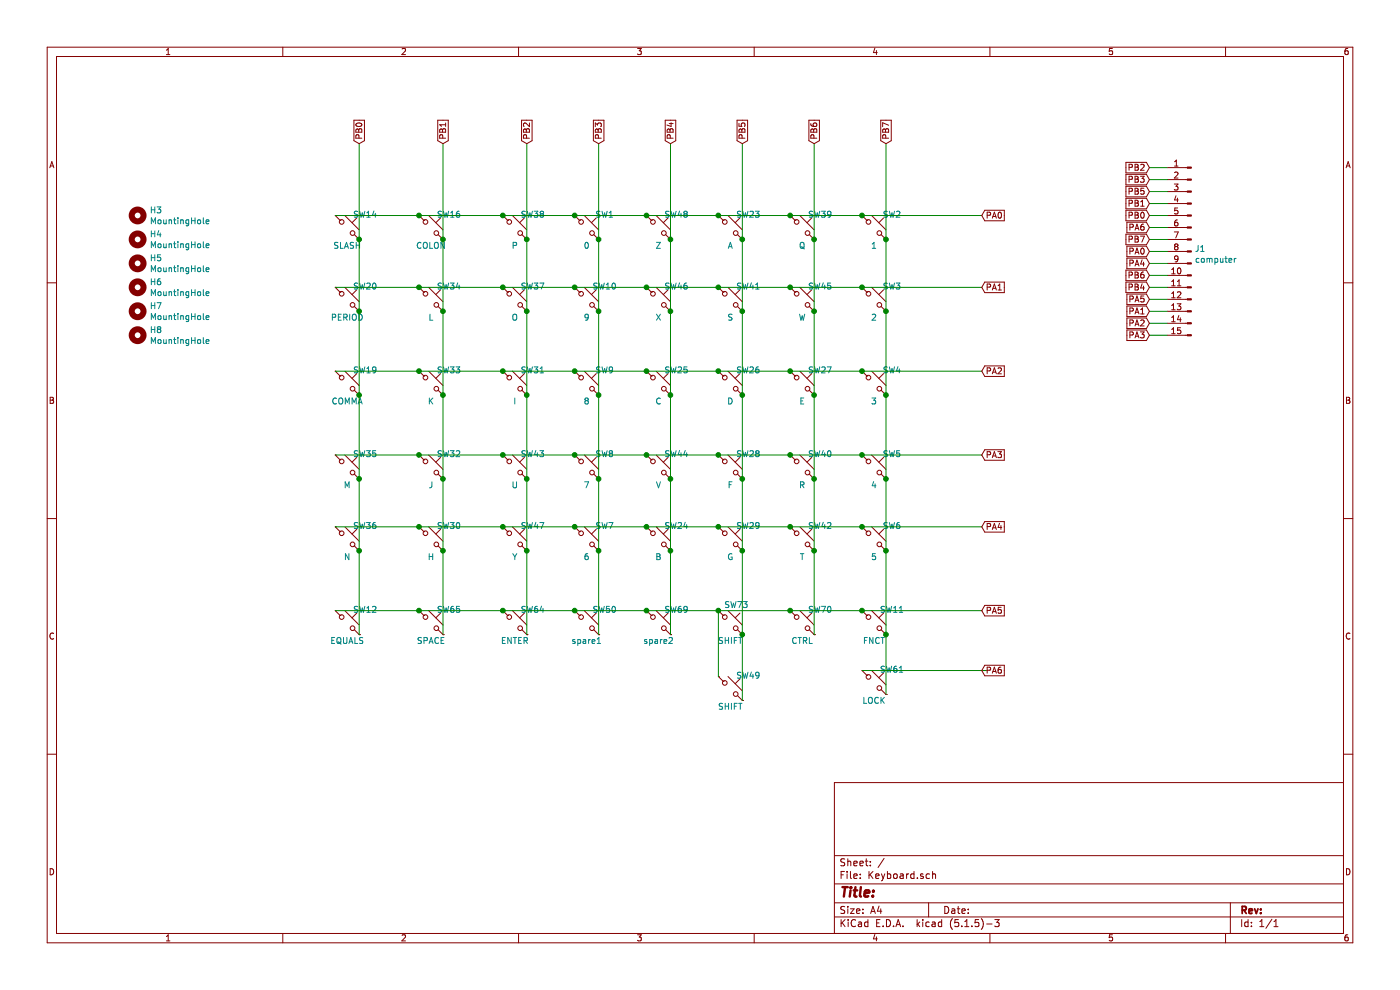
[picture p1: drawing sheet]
EESchema Schematic File Version 4
EELAYER 30 0
EELAYER END
$Descr A4 11693 8268
encoding utf-8
Sheet 1 1
Title ""
Date ""
Rev ""
Comp ""
Comment1 ""
Comment2 ""
Comment3 ""
Comment4 ""
$EndDescr
$Comp
L Switch:SW_Push_45deg SW1
U 1 1
P 4900 1900
F 0 "SW1" H 5050 2010 50  0000 C CNN
F 1 "0" H 4900 1750 50  0000 C CNN
F 2 "Cherry_MX:CHERRY_PCB_100H" H 4900 1900 50  0001 C CNN
F 3 "" H 4900 1900 50  0000 C CNN
	1    4900 1900
	1    0    0    -1  
$EndComp
$Comp
L Switch:SW_Push_45deg SW2
U 1 1
P 7300 1900
F 0 "SW2" H 7450 2010 50  0000 C CNN
F 1 "1" H 7300 1750 50  0000 C CNN
F 2 "Cherry_MX:CHERRY_PCB_100H" H 7300 1900 50  0001 C CNN
F 3 "" H 7300 1900 50  0000 C CNN
	1    7300 1900
	1    0    0    -1  
$EndComp
$Comp
L Switch:SW_Push_45deg SW9
U 1 1
P 4900 3200
F 0 "SW9" H 5050 3310 50  0000 C CNN
F 1 "8" H 4900 3050 50  0000 C CNN
F 2 "Cherry_MX:CHERRY_PCB_100H" H 4900 3200 50  0001 C CNN
F 3 "" H 4900 3200 50  0000 C CNN
	1    4900 3200
	1    0    0    -1  
$EndComp
$Comp
L Switch:SW_Push_45deg SW10
U 1 1
P 4900 2500
F 0 "SW10" H 5050 2610 50  0000 C CNN
F 1 "9" H 4900 2350 50  0000 C CNN
F 2 "Cherry_MX:CHERRY_PCB_100H" H 4900 2500 50  0001 C CNN
F 3 "" H 4900 2500 50  0000 C CNN
	1    4900 2500
	1    0    0    -1  
$EndComp
$Comp
L Switch:SW_Push_45deg SW3
U 1 1
P 7300 2500
F 0 "SW3" H 7450 2610 50  0000 C CNN
F 1 "2" H 7300 2350 50  0000 C CNN
F 2 "Cherry_MX:CHERRY_PCB_100H" H 7300 2500 50  0001 C CNN
F 3 "" H 7300 2500 50  0000 C CNN
	1    7300 2500
	1    0    0    -1  
$EndComp
$Comp
L Switch:SW_Push_45deg SW4
U 1 1
P 7300 3200
F 0 "SW4" H 7450 3310 50  0000 C CNN
F 1 "3" H 7300 3050 50  0000 C CNN
F 2 "Cherry_MX:CHERRY_PCB_100H" H 7300 3200 50  0001 C CNN
F 3 "" H 7300 3200 50  0000 C CNN
	1    7300 3200
	1    0    0    -1  
$EndComp
$Comp
L Switch:SW_Push_45deg SW11
U 1 1
P 7300 5200
F 0 "SW11" H 7450 5310 50  0000 C CNN
F 1 "FNCT" H 7300 5050 50  0000 C CNN
F 2 "Cherry_MX:CHERRY_PCB_100H" H 7300 5200 50  0001 C CNN
F 3 "" H 7300 5200 50  0000 C CNN
	1    7300 5200
	1    0    0    -1  
$EndComp
$Comp
L Switch:SW_Push_45deg SW12
U 1 1
P 2900 5200
F 0 "SW12" H 3050 5310 50  0000 C CNN
F 1 "EQUALS" H 2900 5050 50  0000 C CNN
F 2 "Cherry_MX:CHERRY_PCB_100H" H 2900 5200 50  0001 C CNN
F 3 "" H 2900 5200 50  0000 C CNN
	1    2900 5200
	1    0    0    -1  
$EndComp
$Comp
L Switch:SW_Push_45deg SW5
U 1 1
P 7300 3900
F 0 "SW5" H 7450 4010 50  0000 C CNN
F 1 "4" H 7300 3750 50  0000 C CNN
F 2 "Cherry_MX:CHERRY_PCB_100H" H 7300 3900 50  0001 C CNN
F 3 "" H 7300 3900 50  0000 C CNN
	1    7300 3900
	1    0    0    -1  
$EndComp
$Comp
L Switch:SW_Push_45deg SW6
U 1 1
P 7300 4500
F 0 "SW6" H 7450 4610 50  0000 C CNN
F 1 "5" H 7300 4350 50  0000 C CNN
F 2 "Cherry_MX:CHERRY_PCB_100H" H 7300 4500 50  0001 C CNN
F 3 "" H 7300 4500 50  0000 C CNN
	1    7300 4500
	1    0    0    -1  
$EndComp
$Comp
L Switch:SW_Push_45deg SW14
U 1 1
P 2900 1900
F 0 "SW14" H 3050 2010 50  0000 C CNN
F 1 "SLASH" H 2900 1750 50  0000 C CNN
F 2 "Cherry_MX:CHERRY_PCB_100H" H 2900 1900 50  0001 C CNN
F 3 "" H 2900 1900 50  0000 C CNN
	1    2900 1900
	1    0    0    -1  
$EndComp
$Comp
L Switch:SW_Push_45deg SW7
U 1 1
P 4900 4500
F 0 "SW7" H 5050 4610 50  0000 C CNN
F 1 "6" H 4900 4350 50  0000 C CNN
F 2 "Cherry_MX:CHERRY_PCB_100H" H 4900 4500 50  0001 C CNN
F 3 "" H 4900 4500 50  0000 C CNN
	1    4900 4500
	1    0    0    -1  
$EndComp
$Comp
L Switch:SW_Push_45deg SW8
U 1 1
P 4900 3900
F 0 "SW8" H 5050 4010 50  0000 C CNN
F 1 "7" H 4900 3750 50  0000 C CNN
F 2 "Cherry_MX:CHERRY_PCB_100H" H 4900 3900 50  0001 C CNN
F 3 "" H 4900 3900 50  0000 C CNN
	1    4900 3900
	1    0    0    -1  
$EndComp
$Comp
L Switch:SW_Push_45deg SW16
U 1 1
P 3600 1900
F 0 "SW16" H 3750 2010 50  0000 C CNN
F 1 "COLON" H 3600 1750 50  0000 C CNN
F 2 "Cherry_MX:CHERRY_PCB_100H" H 3600 1900 50  0001 C CNN
F 3 "" H 3600 1900 50  0000 C CNN
	1    3600 1900
	1    0    0    -1  
$EndComp
$Comp
L Switch:SW_Push_45deg SW25
U 1 1
P 5500 3200
F 0 "SW25" H 5650 3310 50  0000 C CNN
F 1 "C" H 5500 3050 50  0000 C CNN
F 2 "Cherry_MX:CHERRY_PCB_100H" H 5500 3200 50  0001 C CNN
F 3 "" H 5500 3200 50  0000 C CNN
	1    5500 3200
	1    0    0    -1  
$EndComp
$Comp
L Switch:SW_Push_45deg SW26
U 1 1
P 6100 3200
F 0 "SW26" H 6250 3310 50  0000 C CNN
F 1 "D" H 6100 3050 50  0000 C CNN
F 2 "Cherry_MX:CHERRY_PCB_100H" H 6100 3200 50  0001 C CNN
F 3 "" H 6100 3200 50  0000 C CNN
	1    6100 3200
	1    0    0    -1  
$EndComp
$Comp
L Switch:SW_Push_45deg SW19
U 1 1
P 2900 3200
F 0 "SW19" H 3050 3310 50  0000 C CNN
F 1 "COMMA" H 2900 3050 50  0000 C CNN
F 2 "Cherry_MX:CHERRY_PCB_100H" H 2900 3200 50  0001 C CNN
F 3 "" H 2900 3200 50  0000 C CNN
	1    2900 3200
	1    0    0    -1  
$EndComp
$Comp
L Switch:SW_Push_45deg SW20
U 1 1
P 2900 2500
F 0 "SW20" H 3050 2610 50  0000 C CNN
F 1 "PERIOD" H 2900 2350 50  0000 C CNN
F 2 "Cherry_MX:CHERRY_PCB_100H" H 2900 2500 50  0001 C CNN
F 3 "" H 2900 2500 50  0000 C CNN
	1    2900 2500
	1    0    0    -1  
$EndComp
$Comp
L Switch:SW_Push_45deg SW27
U 1 1
P 6700 3200
F 0 "SW27" H 6850 3310 50  0000 C CNN
F 1 "E" H 6700 3050 50  0000 C CNN
F 2 "Cherry_MX:CHERRY_PCB_100H" H 6700 3200 50  0001 C CNN
F 3 "" H 6700 3200 50  0000 C CNN
	1    6700 3200
	1    0    0    -1  
$EndComp
$Comp
L Switch:SW_Push_45deg SW28
U 1 1
P 6100 3900
F 0 "SW28" H 6250 4010 50  0000 C CNN
F 1 "F" H 6100 3750 50  0000 C CNN
F 2 "Cherry_MX:CHERRY_PCB_100H" H 6100 3900 50  0001 C CNN
F 3 "" H 6100 3900 50  0000 C CNN
	1    6100 3900
	1    0    0    -1  
$EndComp
$Comp
L Switch:SW_Push_45deg SW29
U 1 1
P 6100 4500
F 0 "SW29" H 6250 4610 50  0000 C CNN
F 1 "G" H 6100 4350 50  0000 C CNN
F 2 "Cherry_MX:CHERRY_PCB_100H" H 6100 4500 50  0001 C CNN
F 3 "" H 6100 4500 50  0000 C CNN
	1    6100 4500
	1    0    0    -1  
$EndComp
$Comp
L Switch:SW_Push_45deg SW30
U 1 1
P 3600 4500
F 0 "SW30" H 3750 4610 50  0000 C CNN
F 1 "H" H 3600 4350 50  0000 C CNN
F 2 "Cherry_MX:CHERRY_PCB_100H" H 3600 4500 50  0001 C CNN
F 3 "" H 3600 4500 50  0000 C CNN
	1    3600 4500
	1    0    0    -1  
$EndComp
$Comp
L Switch:SW_Push_45deg SW23
U 1 1
P 6100 1900
F 0 "SW23" H 6250 2010 50  0000 C CNN
F 1 "A" H 6100 1750 50  0000 C CNN
F 2 "Cherry_MX:CHERRY_PCB_100H" H 6100 1900 50  0001 C CNN
F 3 "" H 6100 1900 50  0000 C CNN
	1    6100 1900
	1    0    0    -1  
$EndComp
$Comp
L Switch:SW_Push_45deg SW24
U 1 1
P 5500 4500
F 0 "SW24" H 5650 4610 50  0000 C CNN
F 1 "B" H 5500 4350 50  0000 C CNN
F 2 "Cherry_MX:CHERRY_PCB_100H" H 5500 4500 50  0001 C CNN
F 3 "" H 5500 4500 50  0000 C CNN
	1    5500 4500
	1    0    0    -1  
$EndComp
$Comp
L Switch:SW_Push_45deg SW31
U 1 1
P 4300 3200
F 0 "SW31" H 4450 3310 50  0000 C CNN
F 1 "I" H 4300 3050 50  0000 C CNN
F 2 "Cherry_MX:CHERRY_PCB_100H" H 4300 3200 50  0001 C CNN
F 3 "" H 4300 3200 50  0000 C CNN
	1    4300 3200
	1    0    0    -1  
$EndComp
$Comp
L Switch:SW_Push_45deg SW32
U 1 1
P 3600 3900
F 0 "SW32" H 3750 4010 50  0000 C CNN
F 1 "J" H 3600 3750 50  0000 C CNN
F 2 "Cherry_MX:CHERRY_PCB_100H" H 3600 3900 50  0001 C CNN
F 3 "" H 3600 3900 50  0000 C CNN
	1    3600 3900
	1    0    0    -1  
$EndComp
$Comp
L Switch:SW_Push_45deg SW33
U 1 1
P 3600 3200
F 0 "SW33" H 3750 3310 50  0000 C CNN
F 1 "K" H 3600 3050 50  0000 C CNN
F 2 "Cherry_MX:CHERRY_PCB_100H" H 3600 3200 50  0001 C CNN
F 3 "" H 3600 3200 50  0000 C CNN
	1    3600 3200
	1    0    0    -1  
$EndComp
$Comp
L Switch:SW_Push_45deg SW34
U 1 1
P 3600 2500
F 0 "SW34" H 3750 2610 50  0000 C CNN
F 1 "L" H 3600 2350 50  0000 C CNN
F 2 "Cherry_MX:CHERRY_PCB_100H" H 3600 2500 50  0001 C CNN
F 3 "" H 3600 2500 50  0000 C CNN
	1    3600 2500
	1    0    0    -1  
$EndComp
$Comp
L Switch:SW_Push_45deg SW41
U 1 1
P 6100 2500
F 0 "SW41" H 6250 2610 50  0000 C CNN
F 1 "S" H 6100 2350 50  0000 C CNN
F 2 "Cherry_MX:CHERRY_PCB_100H" H 6100 2500 50  0001 C CNN
F 3 "" H 6100 2500 50  0000 C CNN
	1    6100 2500
	1    0    0    -1  
$EndComp
$Comp
L Switch:SW_Push_45deg SW42
U 1 1
P 6700 4500
F 0 "SW42" H 6850 4610 50  0000 C CNN
F 1 "T" H 6700 4350 50  0000 C CNN
F 2 "Cherry_MX:CHERRY_PCB_100H" H 6700 4500 50  0001 C CNN
F 3 "" H 6700 4500 50  0000 C CNN
	1    6700 4500
	1    0    0    -1  
$EndComp
$Comp
L Switch:SW_Push_45deg SW35
U 1 1
P 2900 3900
F 0 "SW35" H 3050 4010 50  0000 C CNN
F 1 "M" H 2900 3750 50  0000 C CNN
F 2 "Cherry_MX:CHERRY_PCB_100H" H 2900 3900 50  0001 C CNN
F 3 "" H 2900 3900 50  0000 C CNN
	1    2900 3900
	1    0    0    -1  
$EndComp
$Comp
L Switch:SW_Push_45deg SW36
U 1 1
P 2900 4500
F 0 "SW36" H 3050 4610 50  0000 C CNN
F 1 "N" H 2900 4350 50  0000 C CNN
F 2 "Cherry_MX:CHERRY_PCB_100H" H 2900 4500 50  0001 C CNN
F 3 "" H 2900 4500 50  0000 C CNN
	1    2900 4500
	1    0    0    -1  
$EndComp
$Comp
L Switch:SW_Push_45deg SW43
U 1 1
P 4300 3900
F 0 "SW43" H 4450 4010 50  0000 C CNN
F 1 "U" H 4300 3750 50  0000 C CNN
F 2 "Cherry_MX:CHERRY_PCB_100H" H 4300 3900 50  0001 C CNN
F 3 "" H 4300 3900 50  0000 C CNN
	1    4300 3900
	1    0    0    -1  
$EndComp
$Comp
L Switch:SW_Push_45deg SW44
U 1 1
P 5500 3900
F 0 "SW44" H 5650 4010 50  0000 C CNN
F 1 "V" H 5500 3750 50  0000 C CNN
F 2 "Cherry_MX:CHERRY_PCB_100H" H 5500 3900 50  0001 C CNN
F 3 "" H 5500 3900 50  0000 C CNN
	1    5500 3900
	1    0    0    -1  
$EndComp
$Comp
L Switch:SW_Push_45deg SW37
U 1 1
P 4300 2500
F 0 "SW37" H 4450 2610 50  0000 C CNN
F 1 "O" H 4300 2350 50  0000 C CNN
F 2 "Cherry_MX:CHERRY_PCB_100H" H 4300 2500 50  0001 C CNN
F 3 "" H 4300 2500 50  0000 C CNN
	1    4300 2500
	1    0    0    -1  
$EndComp
$Comp
L Switch:SW_Push_45deg SW38
U 1 1
P 4300 1900
F 0 "SW38" H 4450 2010 50  0000 C CNN
F 1 "P" H 4300 1750 50  0000 C CNN
F 2 "Cherry_MX:CHERRY_PCB_100H" H 4300 1900 50  0001 C CNN
F 3 "" H 4300 1900 50  0000 C CNN
	1    4300 1900
	1    0    0    -1  
$EndComp
$Comp
L Switch:SW_Push_45deg SW45
U 1 1
P 6700 2500
F 0 "SW45" H 6850 2610 50  0000 C CNN
F 1 "W" H 6700 2350 50  0000 C CNN
F 2 "Cherry_MX:CHERRY_PCB_100H" H 6700 2500 50  0001 C CNN
F 3 "" H 6700 2500 50  0000 C CNN
	1    6700 2500
	1    0    0    -1  
$EndComp
$Comp
L Switch:SW_Push_45deg SW39
U 1 1
P 6700 1900
F 0 "SW39" H 6850 2010 50  0000 C CNN
F 1 "Q" H 6700 1750 50  0000 C CNN
F 2 "Cherry_MX:CHERRY_PCB_100H" H 6700 1900 50  0001 C CNN
F 3 "" H 6700 1900 50  0000 C CNN
	1    6700 1900
	1    0    0    -1  
$EndComp
$Comp
L Switch:SW_Push_45deg SW40
U 1 1
P 6700 3900
F 0 "SW40" H 6850 4010 50  0000 C CNN
F 1 "R" H 6700 3750 50  0000 C CNN
F 2 "Cherry_MX:CHERRY_PCB_100H" H 6700 3900 50  0001 C CNN
F 3 "" H 6700 3900 50  0000 C CNN
	1    6700 3900
	1    0    0    -1  
$EndComp
$Comp
L Switch:SW_Push_45deg SW49
U 1 1
P 6100 5750
F 0 "SW49" H 6250 5860 50  0000 C CNN
F 1 "SHIFT" H 6100 5600 50  0000 C CNN
F 2 "Cherry_MX:CHERRY_PCB_225H" H 6100 5750 50  0001 C CNN
F 3 "" H 6100 5750 50  0000 C CNN
	1    6100 5750
	1    0    0    -1  
$EndComp
$Comp
L Switch:SW_Push_45deg SW50
U 1 1
P 4900 5200
F 0 "SW50" H 5050 5310 50  0000 C CNN
F 1 "spare1" H 4900 5050 50  0000 C CNN
F 2 "Button_Switch_Keyboard:SW_Cherry_MX_1.00u_PCB" H 4900 5200 50  0001 C CNN
F 3 "" H 4900 5200 50  0000 C CNN
	1    4900 5200
	1    0    0    -1  
$EndComp
$Comp
L Switch:SW_Push_45deg SW61
U 1 1
P 7300 5700
F 0 "SW61" H 7450 5810 50  0000 C CNN
F 1 "LOCK" H 7300 5550 50  0000 C CNN
F 2 "Button_Switch_Keyboard:SW_Cherry_MX_1.75u_PCB" H 7300 5700 50  0001 C CNN
F 3 "" H 7300 5700 50  0000 C CNN
	1    7300 5700
	1    0    0    -1  
$EndComp
$Comp
L Switch:SW_Push_45deg SW64
U 1 1
P 4300 5200
F 0 "SW64" H 4450 5310 50  0000 C CNN
F 1 "ENTER" H 4300 5050 50  0000 C CNN
F 2 "Cherry_MX:CHERRY_PCB_225H" H 4300 5200 50  0001 C CNN
F 3 "" H 4300 5200 50  0000 C CNN
	1    4300 5200
	1    0    0    -1  
$EndComp
$Comp
L Switch:SW_Push_45deg SW65
U 1 1
P 3600 5200
F 0 "SW65" H 3750 5310 50  0000 C CNN
F 1 "SPACE" H 3600 5050 50  0000 C CNN
F 2 "Cherry_MX:CHERRY_PCB_625H" H 3600 5200 50  0001 C CNN
F 3 "" H 3600 5200 50  0000 C CNN
	1    3600 5200
	1    0    0    -1  
$EndComp
$Comp
L Switch:SW_Push_45deg SW73
U 1 1
P 6100 5200
F 0 "SW73" H 6150 5350 50  0000 C CNN
F 1 "SHIFT" H 6100 5050 50  0000 C CNN
F 2 "Cherry_MX:CHERRY_PCB_275H" H 6100 5200 50  0001 C CNN
F 3 "" H 6100 5200 50  0000 C CNN
	1    6100 5200
	1    0    0    -1  
$EndComp
$Comp
L Switch:SW_Push_45deg SW69
U 1 1
P 5500 5200
F 0 "SW69" H 5650 5310 50  0000 C CNN
F 1 "spare2" H 5500 5050 50  0000 C CNN
F 2 "Cherry_MX:CHERRY_PCB_100H" H 5500 5200 50  0001 C CNN
F 3 "" H 5500 5200 50  0000 C CNN
	1    5500 5200
	1    0    0    -1  
$EndComp
$Comp
L Mechanical:MountingHole H3
U 1 1
P 1150 1800
F 0 "H3" H 1250 1846 50  0000 L CNN
F 1 "MountingHole" H 1250 1755 50  0000 L CNN
F 2 "MountingHole:MountingHole_3.2mm_M3_Pad" H 1150 1800 50  0001 C CNN
F 3 "~" H 1150 1800 50  0001 C CNN
	1    1150 1800
	1    0    0    -1  
$EndComp
$Comp
L Mechanical:MountingHole H4
U 1 1
P 1150 2000
F 0 "H4" H 1250 2046 50  0000 L CNN
F 1 "MountingHole" H 1250 1955 50  0000 L CNN
F 2 "MountingHole:MountingHole_3.2mm_M3_Pad" H 1150 2000 50  0001 C CNN
F 3 "~" H 1150 2000 50  0001 C CNN
	1    1150 2000
	1    0    0    -1  
$EndComp
$Comp
L Mechanical:MountingHole H5
U 1 1
P 1150 2200
F 0 "H5" H 1250 2246 50  0000 L CNN
F 1 "MountingHole" H 1250 2155 50  0000 L CNN
F 2 "MountingHole:MountingHole_3.2mm_M3_Pad" H 1150 2200 50  0001 C CNN
F 3 "~" H 1150 2200 50  0001 C CNN
	1    1150 2200
	1    0    0    -1  
$EndComp
$Comp
L Mechanical:MountingHole H6
U 1 1
P 1150 2400
F 0 "H6" H 1250 2446 50  0000 L CNN
F 1 "MountingHole" H 1250 2355 50  0000 L CNN
F 2 "MountingHole:MountingHole_3.2mm_M3_Pad" H 1150 2400 50  0001 C CNN
F 3 "~" H 1150 2400 50  0001 C CNN
	1    1150 2400
	1    0    0    -1  
$EndComp
$Comp
L Mechanical:MountingHole H7
U 1 1
P 1150 2600
F 0 "H7" H 1250 2646 50  0000 L CNN
F 1 "MountingHole" H 1250 2555 50  0000 L CNN
F 2 "MountingHole:MountingHole_3.2mm_M3_Pad" H 1150 2600 50  0001 C CNN
F 3 "~" H 1150 2600 50  0001 C CNN
	1    1150 2600
	1    0    0    -1  
$EndComp
$Comp
L Mechanical:MountingHole H8
U 1 1
P 1150 2800
F 0 "H8" H 1250 2846 50  0000 L CNN
F 1 "MountingHole" H 1250 2755 50  0000 L CNN
F 2 "MountingHole:MountingHole_3.2mm_M3_Pad" H 1150 2800 50  0001 C CNN
F 3 "~" H 1150 2800 50  0001 C CNN
	1    1150 2800
	1    0    0    -1  
$EndComp
Text GLabel 3000 1200 1    50   Input ~ 0
PB0
Text GLabel 3700 1200 1    50   Input ~ 0
PB1
Text GLabel 4400 1200 1    50   Input ~ 0
PB2
Text GLabel 5000 1200 1    50   Input ~ 0
PB3
Text GLabel 5600 1200 1    50   Input ~ 0
PB4
Text GLabel 6200 1200 1    50   Input ~ 0
PB5
Text GLabel 6800 1200 1    50   Input ~ 0
PB6
Text GLabel 7400 1200 1    50   Input ~ 0
PB7
Text GLabel 8200 1800 2    50   Input ~ 0
PA0
Text GLabel 8200 2400 2    50   Input ~ 0
PA1
Text GLabel 8200 3100 2    50   Input ~ 0
PA2
Text GLabel 8200 3800 2    50   Input ~ 0
PA3
Text GLabel 8200 4400 2    50   Input ~ 0
PA4
Text GLabel 8200 5100 2    50   Input ~ 0
PA5
Text GLabel 9600 1700 0    50   Input ~ 0
PB1
Text GLabel 9600 1400 0    50   Input ~ 0
PB2
Text GLabel 9600 1800 0    50   Input ~ 0
PB0
Text GLabel 9600 1500 0    50   Input ~ 0
PB3
Text GLabel 9600 2400 0    50   Input ~ 0
PB4
Text GLabel 9600 1600 0    50   Input ~ 0
PB5
Text GLabel 9600 2300 0    50   Input ~ 0
PB6
Text GLabel 9600 2000 0    50   Input ~ 0
PB7
Text GLabel 9600 1900 0    50   Input ~ 0
PA6
Text GLabel 9600 2600 0    50   Input ~ 0
PA1
Text GLabel 9600 2100 0    50   Input ~ 0
PA0
Text GLabel 9600 2700 0    50   Input ~ 0
PA2
Text GLabel 9600 2800 0    50   Input ~ 0
PA3
Text GLabel 9600 2200 0    50   Input ~ 0
PA4
Text GLabel 9600 2500 0    50   Input ~ 0
PA5
$Comp
L Switch:SW_Push_45deg SW70
U 1 1
P 6700 5200
F 0 "SW70" H 6850 5310 50  0000 C CNN
F 1 "CTRL" H 6700 5050 50  0000 C CNN
F 2 "Cherry_MX:CHERRY_PCB_100H" H 6700 5200 50  0001 C CNN
F 3 "" H 6700 5200 50  0000 C CNN
	1    6700 5200
	1    0    0    -1  
$EndComp
$Comp
L Switch:SW_Push_45deg SW48
U 1 1
P 5500 1900
F 0 "SW48" H 5650 2010 50  0000 C CNN
F 1 "Z" H 5500 1750 50  0000 C CNN
F 2 "Cherry_MX:CHERRY_PCB_100H" H 5500 1900 50  0001 C CNN
F 3 "" H 5500 1900 50  0000 C CNN
	1    5500 1900
	1    0    0    -1  
$EndComp
$Comp
L Switch:SW_Push_45deg SW47
U 1 1
P 4300 4500
F 0 "SW47" H 4450 4610 50  0000 C CNN
F 1 "Y" H 4300 4350 50  0000 C CNN
F 2 "Cherry_MX:CHERRY_PCB_100H" H 4300 4500 50  0001 C CNN
F 3 "" H 4300 4500 50  0000 C CNN
	1    4300 4500
	1    0    0    -1  
$EndComp
$Comp
L Switch:SW_Push_45deg SW46
U 1 1
P 5500 2500
F 0 "SW46" H 5650 2610 50  0000 C CNN
F 1 "X" H 5500 2350 50  0000 C CNN
F 2 "Cherry_MX:CHERRY_PCB_100H" H 5500 2500 50  0001 C CNN
F 3 "" H 5500 2500 50  0000 C CNN
	1    5500 2500
	1    0    0    -1  
$EndComp
Wire Wire Line
	4400 1200 4400 2000
Wire Wire Line
	5600 1200 5600 2000
Wire Wire Line
	6200 1200 6200 2000
Wire Wire Line
	6800 1200 6800 2000
Wire Wire Line
	7400 1200 7400 2000
Connection ~ 7400 2000
Wire Wire Line
	7400 2000 7400 2600
Wire Wire Line
	8200 1800 7200 1800
Connection ~ 6800 2000
Connection ~ 6200 2000
Connection ~ 5600 2000
Connection ~ 5000 2000
Wire Wire Line
	7200 1800 6600 1800
Wire Wire Line
	3000 1200 3000 2000
Wire Wire Line
	6800 2000 6800 2600
Wire Wire Line
	6200 2000 6200 2600
Wire Wire Line
	5600 2000 5600 2600
Wire Wire Line
	5000 2000 5000 2600
Connection ~ 7200 1800
Wire Wire Line
	6600 1800 6000 1800
Connection ~ 6600 1800
Wire Wire Line
	6000 1800 5400 1800
Connection ~ 6000 1800
Wire Wire Line
	5400 1800 4800 1800
Connection ~ 5400 1800
Connection ~ 4400 2000
Connection ~ 3700 2000
Connection ~ 3000 2000
Wire Wire Line
	4800 1800 4200 1800
Wire Wire Line
	4400 2000 4400 2600
Wire Wire Line
	3700 2000 3700 2600
Wire Wire Line
	3000 2000 3000 2600
Connection ~ 4800 1800
Wire Wire Line
	4200 1800 3500 1800
Connection ~ 4200 1800
Wire Wire Line
	3500 1800 2800 1800
Connection ~ 3500 1800
Wire Wire Line
	8200 2400 7200 2400
Connection ~ 3000 2600
Wire Wire Line
	3000 2600 3000 3300
Connection ~ 3500 2400
Connection ~ 3700 2600
Wire Wire Line
	3700 2600 3700 3300
Connection ~ 4200 2400
Wire Wire Line
	4200 2400 3500 2400
Connection ~ 4400 2600
Wire Wire Line
	4400 2600 4400 3300
Connection ~ 4800 2400
Wire Wire Line
	4800 2400 4200 2400
Connection ~ 5000 2600
Wire Wire Line
	5000 2600 5000 3300
Connection ~ 5400 2400
Wire Wire Line
	5400 2400 4800 2400
Connection ~ 5600 2600
Wire Wire Line
	5600 2600 5600 3300
Connection ~ 6000 2400
Wire Wire Line
	6000 2400 5400 2400
Connection ~ 6200 2600
Wire Wire Line
	6200 2600 6200 3300
Connection ~ 6600 2400
Wire Wire Line
	6600 2400 6000 2400
Connection ~ 6800 2600
Wire Wire Line
	6800 2600 6800 3300
Connection ~ 7200 2400
Wire Wire Line
	7200 2400 6600 2400
Connection ~ 7400 2600
Wire Wire Line
	7400 2600 7400 3300
Wire Wire Line
	8200 3100 7200 3100
Wire Wire Line
	2800 2400 3500 2400
Connection ~ 3000 3300
Connection ~ 3500 3100
Wire Wire Line
	3500 3100 2800 3100
Connection ~ 3700 3300
Connection ~ 4200 3100
Wire Wire Line
	4200 3100 3500 3100
Connection ~ 4400 3300
Connection ~ 4800 3100
Wire Wire Line
	4800 3100 4200 3100
Connection ~ 5000 3300
Wire Wire Line
	5000 3300 5000 4000
Connection ~ 5400 3100
Wire Wire Line
	5400 3100 4800 3100
Connection ~ 5600 3300
Wire Wire Line
	5600 3300 5600 4000
Connection ~ 6000 3100
Wire Wire Line
	6000 3100 5400 3100
Connection ~ 6200 3300
Wire Wire Line
	6200 3300 6200 4000
Connection ~ 6600 3100
Wire Wire Line
	6600 3100 6000 3100
Connection ~ 6800 3300
Wire Wire Line
	6800 3300 6800 4000
Connection ~ 7200 3100
Wire Wire Line
	7200 3100 6600 3100
Connection ~ 7400 3300
Wire Wire Line
	7400 3300 7400 4000
Wire Wire Line
	8200 3800 7200 3800
Wire Wire Line
	3000 3300 3000 4000
Wire Wire Line
	3700 3300 3700 4000
Wire Wire Line
	4400 3300 4400 4000
Connection ~ 3000 4000
Wire Wire Line
	3000 4000 3000 4600
Connection ~ 3500 3800
Wire Wire Line
	3500 3800 2800 3800
Connection ~ 3700 4000
Wire Wire Line
	3700 4000 3700 4600
Connection ~ 4200 3800
Wire Wire Line
	4200 3800 3500 3800
Connection ~ 4400 4000
Wire Wire Line
	4400 4000 4400 4600
Connection ~ 4800 3800
Wire Wire Line
	4800 3800 4200 3800
Connection ~ 5000 4000
Wire Wire Line
	5000 4000 5000 4600
Connection ~ 5400 3800
Wire Wire Line
	5400 3800 4800 3800
Connection ~ 5600 4000
Connection ~ 6000 3800
Wire Wire Line
	6000 3800 5400 3800
Connection ~ 6200 4000
Wire Wire Line
	6200 4000 6200 4600
Connection ~ 6600 3800
Wire Wire Line
	6600 3800 6000 3800
Connection ~ 6800 4000
Wire Wire Line
	6800 4000 6800 4600
Connection ~ 7200 3800
Wire Wire Line
	7200 3800 6600 3800
Connection ~ 7400 4000
Wire Wire Line
	7400 4000 7400 4600
Wire Wire Line
	8200 4400 7200 4400
Wire Wire Line
	5600 4000 5600 4600
Connection ~ 7200 4400
Wire Wire Line
	7200 4400 6600 4400
Connection ~ 7400 4600
Wire Wire Line
	7400 4600 7400 5300
Connection ~ 6600 4400
Wire Wire Line
	6600 4400 6000 4400
Connection ~ 6800 4600
Wire Wire Line
	6800 4600 6800 5300
Connection ~ 6000 4400
Wire Wire Line
	6000 4400 5400 4400
Connection ~ 6200 4600
Connection ~ 5400 4400
Wire Wire Line
	5400 4400 4800 4400
Connection ~ 5600 4600
Connection ~ 4800 4400
Wire Wire Line
	4800 4400 4200 4400
Connection ~ 5000 4600
Wire Wire Line
	5000 4600 5000 5300
Connection ~ 4200 4400
Wire Wire Line
	4200 4400 3500 4400
Connection ~ 4400 4600
Wire Wire Line
	4400 4600 4400 5300
Connection ~ 3500 4400
Wire Wire Line
	3500 4400 2800 4400
Connection ~ 3700 4600
Wire Wire Line
	3700 4600 3700 5300
Connection ~ 3000 4600
Wire Wire Line
	3000 4600 3000 5300
Wire Wire Line
	8200 5100 7200 5100
Wire Wire Line
	5600 4600 5600 5300
Wire Wire Line
	6200 4600 6200 5300
Connection ~ 7200 5100
Wire Wire Line
	7200 5100 6600 5100
Connection ~ 6000 5100
Wire Wire Line
	6000 5100 5400 5100
Connection ~ 6200 5300
Wire Wire Line
	6200 5300 6200 5850
Connection ~ 5400 5100
Wire Wire Line
	5400 5100 4800 5100
Connection ~ 4800 5100
Wire Wire Line
	4800 5100 4200 5100
Connection ~ 4200 5100
Wire Wire Line
	4200 5100 3500 5100
Connection ~ 3500 5100
Wire Wire Line
	3500 5100 2800 5100
Wire Wire Line
	6000 5100 6000 5650
Wire Wire Line
	7400 5300 7400 5800
Connection ~ 7400 5300
Text GLabel 8200 5600 2    50   Input ~ 0
PA6
Wire Wire Line
	7200 5600 8250 5600
$Comp
L Connector:Conn_01x15_Male J1
U 1 1
P 9950 2100
F 0 "J1" H 9922 2124 50  0000 R CNN
F 1 "computer" H 9922 2033 50  0000 R CNN
F 2 "Connector_PinHeader_2.54mm:PinHeader_1x15_P2.54mm_Vertical" H 9950 2100 50  0001 C CNN
F 3 "~" H 9950 2100 50  0001 C CNN
	1    9950 2100
	-1   0    0    -1  
$EndComp
Wire Wire Line
	9600 1400 9750 1400
Wire Wire Line
	9600 1500 9750 1500
Wire Wire Line
	9600 1600 9750 1600
Wire Wire Line
	9600 1700 9750 1700
Wire Wire Line
	9600 1800 9750 1800
Wire Wire Line
	9600 1900 9750 1900
Wire Wire Line
	9600 2000 9750 2000
Wire Wire Line
	9600 2100 9750 2100
Wire Wire Line
	9600 2200 9750 2200
Wire Wire Line
	9600 2300 9750 2300
Wire Wire Line
	9600 2400 9750 2400
Wire Wire Line
	9600 2500 9750 2500
Wire Wire Line
	9600 2600 9750 2600
Wire Wire Line
	9600 2700 9750 2700
Wire Wire Line
	9600 2800 9750 2800
Wire Wire Line
	3700 1200 3700 2000
Wire Wire Line
	5000 1200 5000 2000
Connection ~ 6600 5100
Wire Wire Line
	6600 5100 6000 5100
$EndSCHEMATC
